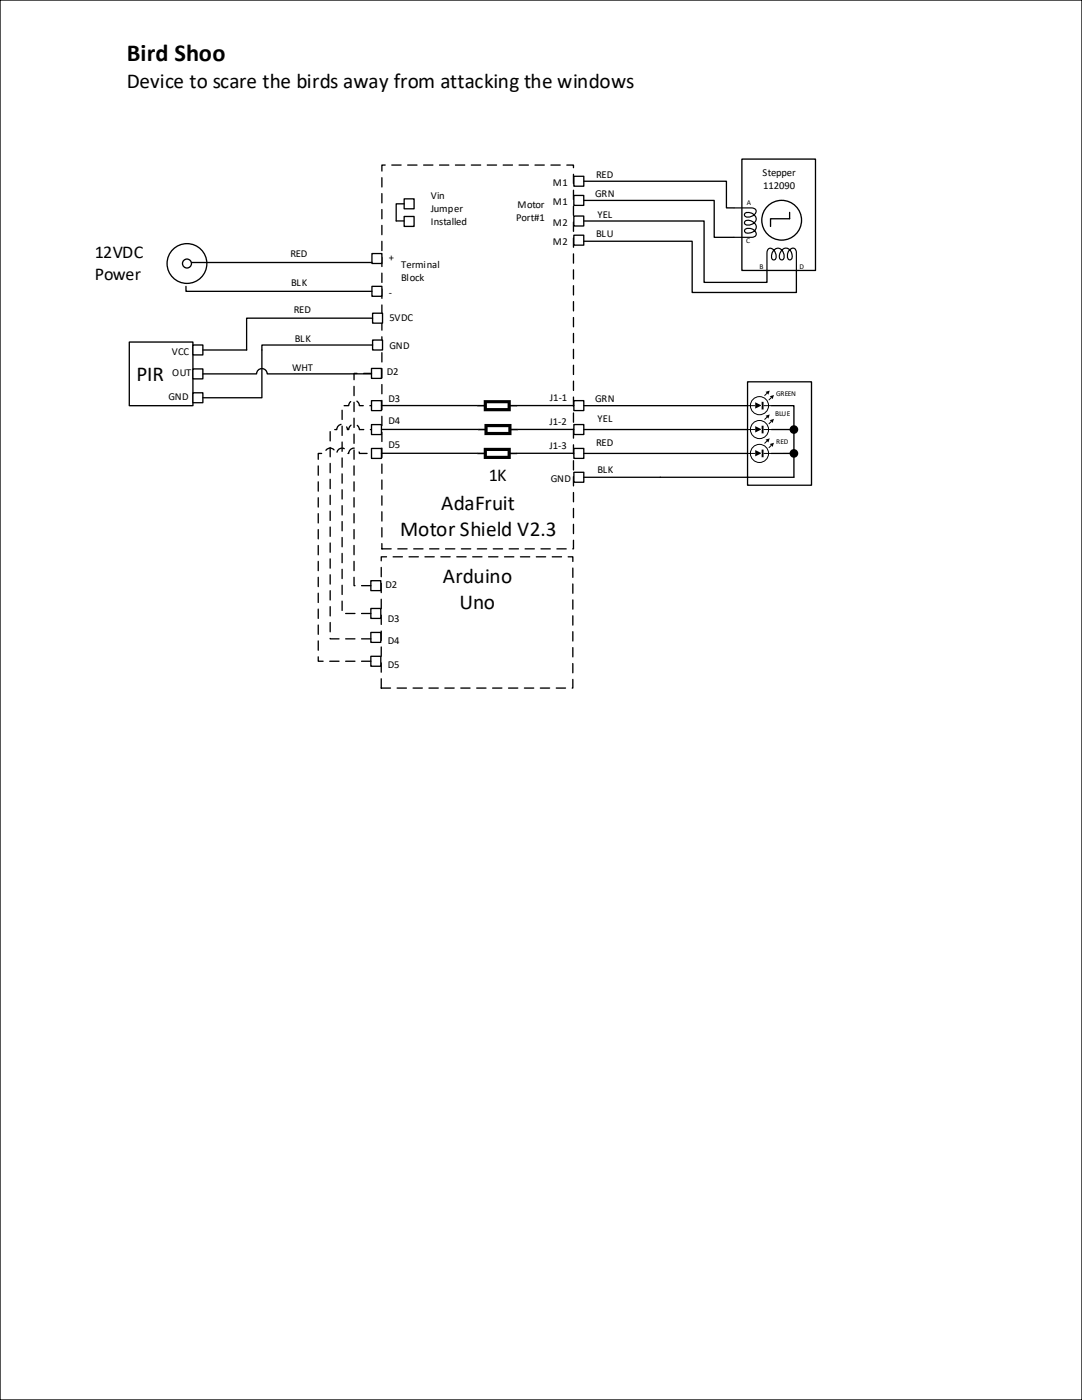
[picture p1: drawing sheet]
<svg xmlns="http://www.w3.org/2000/svg" width="216mm" height="279mm" viewBox="0 0 216 279" stroke-linecap="round" stroke-linejoin="round" font-family="sans-serif">
<path d="M0 0h215.9v279.4h-215.9z" fill="none" stroke="#000" stroke-width=".26"/>
<path d="M76.2 32.9h38.2v76.6h-38.2zM76.1 111.1h38.2v26.2h-38.2z" fill="none" stroke="#000" stroke-width=".26" stroke-dasharray="1.9 1.3"/>
<path d="M74.2 50.6h2v2h-2z" fill-rule="evenodd" fill="#fff"/>
<path d="M74.2 50.6h2v2h-2z" fill="none" stroke="#000" stroke-width=".26"/>
<path d="M74.2 57.1h2v2h-2z" fill-rule="evenodd" fill="#fff"/>
<path d="M74.2 57.1h2v2h-2z" fill="none" stroke="#000" stroke-width=".26"/>
<path d="M74.1 73.5h2v2h-2z" fill-rule="evenodd" fill="#fff"/>
<path d="M74.1 73.5h2v2h-2z" fill="none" stroke="#000" stroke-width=".26"/>
<path d="M114.5 35.2h2v2h-2z" fill-rule="evenodd" fill="#fff"/>
<path d="M114.5 35.2h2v2h-2z" fill="none" stroke="#000" stroke-width=".26"/>
<path d="M114.5 80h2v1.9h-2z" fill-rule="evenodd" fill="#fff"/>
<path d="M114.5 80h2v1.9h-2zM116.5 81h32.7" fill="none" stroke="#000" stroke-width=".26"/>
<path d="M80.6 39.7h2v2h-2z" fill-rule="evenodd" fill="#fff"/>
<path d="M80.6 39.7h2v2h-2z" fill="none" stroke="#000" stroke-width=".26"/>
<path d="M80.6 43.2h2v2h-2z" fill-rule="evenodd" fill="#fff"/>
<path d="M80.6 43.2h2v2h-2zM80.6 40.7h-1.5v3.4h1.5" fill="none" stroke="#000" stroke-width=".26"/>
<path d="M114.5 39h2v2h-2z" fill-rule="evenodd" fill="#fff"/>
<path d="M114.5 39h2v2h-2z" fill="none" stroke="#000" stroke-width=".26"/>
<path d="M114.5 43.1h2v2h-2z" fill-rule="evenodd" fill="#fff"/>
<path d="M114.5 43.1h2v2h-2z" fill="none" stroke="#000" stroke-width=".26"/>
<path d="M114.5 46.9h2v2h-2z" fill-rule="evenodd" fill="#fff"/>
<path d="M114.5 46.9h2v2h-2z" fill="none" stroke="#000" stroke-width=".26"/>
<path d="M114.5 84.7h2v2h-2z" fill-rule="evenodd" fill="#fff"/>
<path d="M114.5 84.7h2v2h-2zM116.5 85.7h32.7" fill="none" stroke="#000" stroke-width=".26"/>
<path d="M114.5 89.5h2v2h-2z" fill-rule="evenodd" fill="#fff"/>
<g fill="none" stroke="#000" stroke-width=".26">
<path d="M116.5 40h26v7.4h3.9M116.5 36.2h28.4v5.3h1.5M148 31.8h14.7v22.2h-14.7zM116.5 44.1h24v12.3h12.5v-2.4M116.5 48.1h21.6v10.3h20.8v-4.4M157.6 42.4v1.3h-3.8v1.5M149.2 76.2h12.7v20.6h-12.7zM103.2 90.5h11.3M103.2 80.9h11.3M103.3 85.7h11.2M114.5 89.5h2v2h-2zM116.5 90.5h32.7"/>
<path d="M153.9 81h4.5v14.2M153.9 85.7h4.5M158.4 90.5h-4.5"/>
<circle cx="156" cy="44" r="4"/>
</g>
<path d="M146.4 41.5h3.1a1.05 1.05 0 0 1 1.4 .7 1.62 1.62 0 0 1-2.3 .9l-.1-.2a.97 .97 0 0 1 1.6-.3 1.17 1.17 0 0 1 .8 1.3 1.17 1.17 0 0 1-1.2 1 .79 .79 0 0 1-1.2-.4 .88 .88 0 0 1 1.6-.3 1.19 1.19 0 0 1 .8 1.4 1.19 1.19 0 0 1-1.3 .9h-.7l-.3-.5a1.08 1.08 0 0 1 1.6-.2 .9 .9 0 0 1 .5 1.3l-.7 .3h-3.6M153 54v-3.1a1.05 1.05 0 0 1 .8-1.4 1.62 1.62 0 0 1 .9 2.3l-.3 .1a.97 .97 0 0 1-.2-1.6 1.17 1.17 0 0 1 1.3-.8 1.17 1.17 0 0 1 .9 1.2 .79 .79 0 0 1-.4 1.2 .88 .88 0 0 1-.3-1.5 1.19 1.19 0 0 1 1.4-.9 1.19 1.19 0 0 1 .9 1.3v.8l-.4 .3a1.07 1.07 0 0 1-.3-1.7 .9 .9 0 0 1 1.4-.5l.2 .7v3.6" fill="none" stroke="#000" stroke-width=".23"/>
<g fill="#000">
<path d="M153.6 79.1l.8-.3-.2 .8zM152.8 78.2l.8-.2-.3 .8z" fill-rule="evenodd"/>
<path d="M96.5 79.9h5.4v2.2h-5.4v-.7h.7v-.9h4.1v.9h-4.8z" fill-rule="evenodd"/>
<path d="M96.5 89.4h5.4v2.2h-5.4v-.6h.7v-1h4.1v1h-4.8z" fill-rule="evenodd"/>
<path d="M96.7 84.6h5.4v2.2h-5.4v-.6h.6v-1h4.1v1h-4.7z" fill-rule="evenodd"/>
<path d="M152 80.2h.4v1.5h-.4zM150.7 80.3v1.2l1.3-.6z" fill-rule="evenodd"/>
<path d="M152 85h.4v1.5h-.4zM150.7 85.1v1.2l1.3-.6z" fill-rule="evenodd"/>
<path d="M152 89.7h.4v1.6h-.4zM150.7 89.8v1.3l1.3-.6z" fill-rule="evenodd"/>
<path d="M153.6 83.8l.8-.2-.2 .8zM152.8 83l.8-.3-.3 .8z" fill-rule="evenodd"/>
<path d="M153.6 88.6l.8-.2-.2 .8zM152.8 87.7l.8-.2-.3 .8z" fill-rule="evenodd"/>
<circle cx="158.4" cy="85.7" r=".86"/>
<circle cx="158.4" cy="90.5" r=".86"/>
</g>
<g fill="none" stroke="#000" stroke-width=".2">
<path d="M153 78.5l-.5 .5M153.9 79.4l-.5 .5M149.2 81h1.5M149.2 85.7h1.5M149.2 90.5h1.5M152.3 81h1.6M152.3 85.7h1.6M152.3 90.5h1.6M153 83.3l-.5 .4M153 88l-.5 .5M153.9 84.1l-.5 .5M153.9 88.9l-.5 .5"/>
<circle cx="151.5" cy="81" r="1.81"/>
<circle cx="151.5" cy="85.7" r="1.81"/>
<circle cx="151.5" cy="90.5" r="1.81"/>
</g>
<path d="M95.2 81h1.6M95.2 90.5h1.6M95.4 85.7h1.6M101.6 81h1.6M101.6 90.5h1.6M101.7 85.7h1.6" fill="none" stroke="#000" stroke-width=".32"/>
<path d="M74.1 80h2v1.9h-2z" fill-rule="evenodd" fill="#fff"/>
<path d="M74.1 80h2v1.9h-2z" fill="none" stroke="#000" stroke-width=".26"/>
<path d="M74.1 84.7h2v2h-2z" fill-rule="evenodd" fill="#fff"/>
<path d="M74.1 84.7h2v2h-2z" fill="none" stroke="#000" stroke-width=".26"/>
<path d="M74.1 89.5h2v2h-2z" fill-rule="evenodd" fill="#fff"/>
<path d="M74.1 89.5h2v2h-2zM76.1 80.9h19.1M76.1 85.7h19.3M76.1 90.5h19.1" fill="none" stroke="#000" stroke-width=".26"/>
<path d="M74 115.9h2v2h-2z" fill-rule="evenodd" fill="#fff"/>
<path d="M74 115.9h2v2h-2z" fill="none" stroke="#000" stroke-width=".26"/>
<path d="M74 121.4h2v2h-2z" fill-rule="evenodd" fill="#fff"/>
<path d="M74 121.4h2v2h-2z" fill="none" stroke="#000" stroke-width=".26"/>
<path d="M74 126.2h2v2h-2z" fill-rule="evenodd" fill="#fff"/>
<path d="M74 126.2h2v2h-2z" fill="none" stroke="#000" stroke-width=".26"/>
<path d="M74 131h2v2h-2z" fill-rule="evenodd" fill="#fff"/>
<path d="M149.2 95.2h9.2M74 131h2v2h-2z" fill="none" stroke="#000" stroke-width=".26"/>
<path d="M74 116.9h-3.4v-42.4h3.5M74 122.4h-5.7v-41.4h1.3a1.06 1.06 0 0 1 1-1.1 1.06 1.06 0 0 1 1.1 1.1h2.4M74 127.5h-8.1v-41.8h1.3a1.06 1.06 0 0 1 1.1-1 1.06 1.06 0 0 1 1 1h.3a1.06 1.06 0 0 1 1-1 1.06 1.06 0 0 1 1.1 1h2.4M74 132h-10.5v-41.5h1.3a1.06 1.06 0 0 1 1.1-1.1 1.06 1.06 0 0 1 1 1.1h.3a1.06 1.06 0 0 1 1.1-1.1 1.06 1.06 0 0 1 1 1.1h.3a1.06 1.06 0 0 1 1-1.1 1.06 1.06 0 0 1 1.1 1.1h2.4" fill="none" stroke="#000" stroke-width=".26" stroke-dasharray="1.9 1.3"/>
<path d="M114.5 94.3h2v1.9h-2z" fill-rule="evenodd" fill="#fff"/>
<path d="M114.5 94.3h2v1.9h-2zM116.5 95.2h32.7" fill="none" stroke="#000" stroke-width=".26"/>
<path d="M25.8 68.3h12.7v12.7h-12.7z" fill-rule="evenodd" fill="#fff"/>
<path d="M25.8 68.3h12.7v12.7h-12.7z" fill="none" stroke="#000" stroke-width=".26"/>
<path d="M38.5 68.8h2v2h-2z" fill-rule="evenodd" fill="#fff"/>
<path d="M38.5 68.8h2v2h-2z" fill="none" stroke="#000" stroke-width=".26"/>
<path d="M38.5 73.6h2v2h-2z" fill-rule="evenodd" fill="#fff"/>
<path d="M38.5 73.6h2v2h-2z" fill="none" stroke="#000" stroke-width=".26"/>
<path d="M38.5 78.4h2v2h-2z" fill-rule="evenodd" fill="#fff"/>
<path d="M38.5 78.4h2v2h-2z" fill="none" stroke="#000" stroke-width=".26"/>
<path d="M74.3 62.5h2v2h-2z" fill-rule="evenodd" fill="#fff"/>
<path d="M74.3 62.5h2v2h-2z" fill="none" stroke="#000" stroke-width=".26"/>
<path d="M74.3 67.9h2v1.9h-2z" fill-rule="evenodd" fill="#fff"/>
<path d="M74.1 74.6h-20.8a1.06 1.06 0 0 0-1-1 1.06 1.06 0 0 0-1.1 1h-10.7M74.3 67.9h2v1.9h-2zM74.3 63.5h-25.1v6.3h-8.7M74.3 68.9h-22v10.5h-11.8" fill="none" stroke="#000" stroke-width=".26"/>
<circle cx="37.3" cy="52.6" r="4" fill="#fff"/>
<g fill="none" stroke="#000" stroke-width=".26">
<path d="M37.1 57.2v.9h37.1M38.1 52.4h36.1"/>
<circle cx="37.3" cy="52.6" r="4"/>
</g>
<circle cx="37.3" cy="52.6" r=".89" fill="#fff"/>
<circle cx="37.3" cy="52.6" r=".89" fill="none" stroke="#000" stroke-width=".26"/>
<text font-size="4.9" x="25.3" y="12.2">Bird Shoo</text>
<g font-size="4.2">
<text x="25.3" y="17.5">Device to scare the birds away from attacking the windows</text>
<text x="27.2" y="75.9">PIR</text>
<text x="88" y="101.9">AdaFruit</text>
<text x="79.8" y="106.9">Motor Shield V2.3</text>
<text x="88.4" y="116.4">Arduino</text>
<text x="91.7" y="121.5">Uno</text>
</g>
<g font-size="3.6">
<text x="18.9" y="51.6">12VDC</text>
<text x="18.9" y="55.8">Power</text>
<text x="97.5" y="96.1">1K</text>
</g>
<g font-size="2.1">
<text x="118.9" y="35.5">RED</text>
<text x="152.2" y="35.1">Stepper</text>
<text x="86" y="39.8">Vin</text>
<text x="103.3" y="41.5">Motor</text>
<text x="110.3" y="41">M1</text>
<text x="110.3" y="37.2">M1</text>
<text x="118.7" y="39.3">GRN</text>
<text x="152.3" y="37.6">112090</text>
<text x="86" y="42.3">Jumper</text>
<text x="86" y="44.9">Installed</text>
<text x="103" y="44">Port#1</text>
<text x="110.3" y="45.1">M2</text>
<text x="119" y="47.3">BLU</text>
<text x="119.2" y="43.4">YEL</text>
<text x="57.9" y="51.2">RED</text>
<text x="77.6" y="52.1">+</text>
<text x="80.1" y="53.5">Terminal</text>
<text x="110.3" y="48.9">M2</text>
<text x="58.1" y="57.1">BLK</text>
<text x="77.6" y="59">-</text>
<text x="80.1" y="56.1">Block</text>
<text x="58.6" y="62.5">RED</text>
<text x="77.7" y="64">5VDC</text>
<text x="34.3" y="70.8">VCC</text>
<text x="58.8" y="68.3">BLK</text>
<text x="77.7" y="69.7">GND</text>
<text x="34.4" y="75.1">OUT</text>
<text x="58.3" y="74.1">WHT</text>
<text x="77.2" y="74.9">D2</text>
<text x="33.6" y="79.9">GND</text>
<text x="77.5" y="80.3">D3</text>
<text x="109.7" y="80.1">J1-1</text>
<text x="118.8" y="80.3">GRN</text>
<text x="77.5" y="84.6">D4</text>
<text x="77.5" y="89.4">D5</text>
<text x="109.7" y="84.8">J1-2</text>
<text x="109.7" y="89.6">J1-3</text>
<text x="118.9" y="89.1">RED</text>
<text x="119.2" y="84.1">YEL</text>
<text x="119.2" y="94.4">BLK</text>
<text x="109.9" y="96.1">GND</text>
<text x="76.9" y="117.4">D2</text>
<text x="77.4" y="124.1">D3</text>
<text x="77.4" y="128.5">D4</text>
<text x="77.4" y="133.3">D5</text>
</g>
<g font-size="1.5">
<text x="149" y="41">A</text>
<text x="148.9" y="48.6">C</text>
<text x="151.6" y="53.6">B</text>
<text x="159.5" y="53.6">D</text>
<text x="154.7" y="83">BLUE</text>
<text x="154.9" y="79.1">GREEN</text>
<text x="154.9" y="88.6">RED</text>
</g>
</svg>
